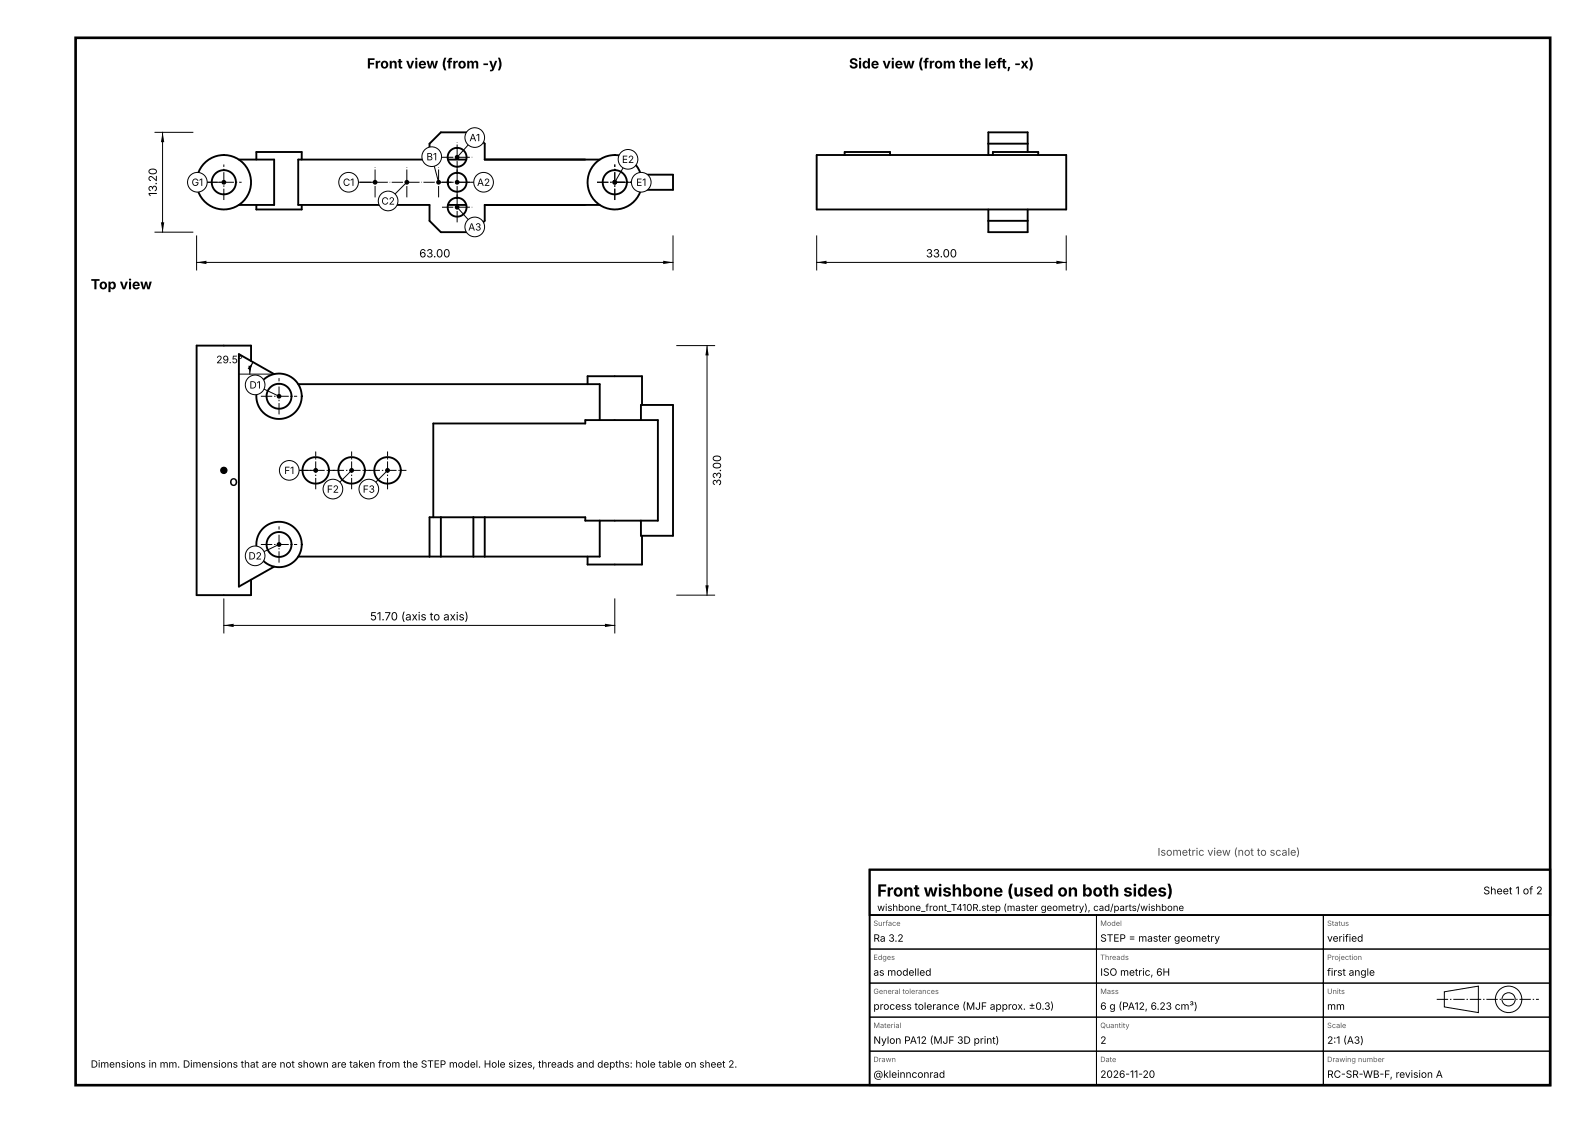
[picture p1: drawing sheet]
<svg xmlns="http://www.w3.org/2000/svg" width="420mm" height="297mm" viewBox="0 0 420 297" stroke-linecap="round" stroke-linejoin="round" font-family="sans-serif">
<g fill="none" stroke="#000" stroke-width=".5">
<path d="M261.4 38h10.4M63.2 42.2h9.3v12h-9.3M67.8 42.2v-2h12v2M67.8 54.2v1.2h12v-1.2M118.5 47.7v1M118.5 54.2h4.8M118.5 42.2h4.8M158.6 42.2h-30.4v-4.2l-3-3h-8.6l-3 3v4.2h-34.7v12h34.7v4.2l3 3h8.6l3-3v-4.2h30.4M169.5 46.2h8.5v4h-8.5M216 41h66v14.4h-66zM223.4 41v-.8h12v.8M261.4 55.4v6h10.4v-6"/>
<path d="M261.4 58.4h10.4M262.6 41v-.8h12v.8M271.8 40.2v-5.2h-10.4v6M66.4 95.5v-4.1h-14.4v66h14.4v-4.1M72.5 98.9l-9.3-5.2v61.4l9.3-5.2M78.9 101.6h79.7v9.5M155.4 101.6v-2.1h14.4v7.6M158.6 111.1h10.9M158.6 111.1h-3.8v.9h-40.2v24.8M169.5 111.1v-4h8.5v34.6h-8.5v-4M169.5 111.1h4.5v26.6h-4.5M116.6 136.8v10.4"/>
<path d="M125.2 136.8v10.4M128.2 136.8v10.4M158.6 137.7h10.9M158.6 137.7h-3.8v-.9h-41.2v10.4M158.6 137.7v9.5h-79.7M169.8 141.7v7.6h-14.4v-2.1"/>
<circle cx="59.2" cy="48.2" r="7.2"/>
<circle cx="59.2" cy="48.2" r="3.2"/>
<circle cx="120.9" cy="41.6" r="2.5"/>
<circle cx="120.9" cy="48.2" r="2.5"/>
<circle cx="120.9" cy="54.8" r="2.5"/>
<circle cx="162.6" cy="48.2" r="3.2"/>
<circle cx="162.6" cy="48.2" r="7.2"/>
<circle cx="73.8" cy="104.8" r="3.3"/>
<circle cx="73.8" cy="104.8" r="6"/>
<circle cx="83.5" cy="124.4" r="3.5"/>
<circle cx="93" cy="124.4" r="3.5"/>
<circle cx="102.5" cy="124.4" r="3.5"/>
<circle cx="73.8" cy="144" r="6"/>
<circle cx="73.8" cy="144" r="3.3"/>
</g>
<g fill="none" stroke="#000" stroke-width=".26" stroke-dasharray="3 .5 .4 .5" stroke-linecap="butt">
<path d="M54.5 48.2h9.4M59.2 52.9v-9.4M95.2 48.2h8M99.2 52.2v-8M103.6 48.2h8M107.6 52.2v-8M112 48.2h8M116 52.2v-8M116.9 41.6h8M116.9 48.2h8M116.9 54.8h8M120.9 45.6v-8"/>
<path d="M120.9 52.2v-8M120.9 58.8v-8M157.9 48.2h9.4M162.6 52.9v-9.4M69 104.8h9.6M73.8 109.6v-9.6M78.5 124.4h10M83.5 129.4v-10M88 124.4h10M93 129.4v-10M97.5 124.4h10M102.5 129.4v-10"/>
<path d="M69 144h9.6M73.8 148.8v-9.6M380 264.3h27"/>
</g>
<g fill="none" stroke="#000" stroke-width=".26">
<path d="M41 35h10M43 35v26.4M123.8 38.3l-2.9 3.3M54.8 48.2h4.4M94.8 48.2h4.4M107.6 48.2l-3.1 3.1M114.9 43.9l1.1 4.3M120.9 48.2h4.4M120.9 54.8l2.9 3.3M164.8 44.4l-2.2 3.8h4.4M41 61.4h10M52 62.4v9"/>
<path d="M52 69.4h126M178 62.4v9M216 69.4h66M216 62.4v9M282 62.4v9M63.1 98.9h9.4M66.9 95.8l-.6 1.5-.2 1.6M179 91.4h10M187 91.4v66M69.8 102.9l4 1.9M79.1 124.4h4.4M93 124.4l-3.1 3.1"/>
<path d="M102.5 124.4l-3.1 3.1M59.2 158.4v9M73.8 144l-4 1.9M162.6 158.4v9M179 157.4h10M59.2 165.4h103.4"/>
</g>
<path d="M43 35l.4 2.6h-.8zM42.6 58.8h.8l-.4 2.6zM52 69.4l2.6-.4v.8zM175.4 69l2.6 .4-2.6 .4zM216 69.4l2.6-.4v.8zM279.4 69l2.6 .4-2.6 .4zM187 91.4l.4 2.6h-.8zM186.6 154.8h.8l-.4 2.6z" fill="#000"/>
<circle cx="120.9" cy="41.6" r=".45" fill="#000" stroke="#000" stroke-width=".35"/>
<circle cx="125.6" cy="36.4" r="2.6" fill="#fff" stroke="#000" stroke-width=".26"/>
<circle cx="120.9" cy="48.2" r=".45" fill="#000" stroke="#000" stroke-width=".35"/>
<circle cx="127.9" cy="48.2" r="2.6" fill="#fff" stroke="#000" stroke-width=".26"/>
<circle cx="120.9" cy="54.8" r=".45" fill="#000" stroke="#000" stroke-width=".35"/>
<circle cx="125.6" cy="60" r="2.6" fill="#fff" stroke="#000" stroke-width=".26"/>
<circle cx="116" cy="48.2" r=".45" fill="#000" stroke="#000" stroke-width=".35"/>
<circle cx="114.2" cy="41.4" r="2.6" fill="#fff" stroke="#000" stroke-width=".26"/>
<circle cx="99.2" cy="48.2" r=".45" fill="#000" stroke="#000" stroke-width=".35"/>
<circle cx="92.2" cy="48.2" r="2.6" fill="#fff" stroke="#000" stroke-width=".26"/>
<circle cx="107.6" cy="48.2" r=".45" fill="#000" stroke="#000" stroke-width=".35"/>
<circle cx="102.7" cy="53.1" r="2.6" fill="#fff" stroke="#000" stroke-width=".26"/>
<circle cx="162.6" cy="48.2" r=".45" fill="#000" stroke="#000" stroke-width=".35"/>
<circle cx="169.6" cy="48.2" r="2.6" fill="#fff" stroke="#000" stroke-width=".26"/>
<circle cx="162.6" cy="48.2" r=".45" fill="#000" stroke="#000" stroke-width=".35"/>
<circle cx="166.1" cy="42.1" r="2.6" fill="#fff" stroke="#000" stroke-width=".26"/>
<circle cx="59.2" cy="48.2" r=".45" fill="#000" stroke="#000" stroke-width=".35"/>
<circle cx="52.2" cy="48.2" r="2.6" fill="#fff" stroke="#000" stroke-width=".26"/>
<circle cx="73.8" cy="104.8" r=".45" fill="#000" stroke="#000" stroke-width=".35"/>
<circle cx="67.5" cy="101.8" r="2.6" fill="#fff" stroke="#000" stroke-width=".26"/>
<circle cx="73.8" cy="144" r=".45" fill="#000" stroke="#000" stroke-width=".35"/>
<circle cx="67.5" cy="147" r="2.6" fill="#fff" stroke="#000" stroke-width=".26"/>
<circle cx="83.5" cy="124.4" r=".45" fill="#000" stroke="#000" stroke-width=".35"/>
<circle cx="76.5" cy="124.4" r="2.6" fill="#fff" stroke="#000" stroke-width=".26"/>
<circle cx="93" cy="124.4" r=".45" fill="#000" stroke="#000" stroke-width=".35"/>
<circle cx="88.1" cy="129.3" r="2.6" fill="#fff" stroke="#000" stroke-width=".26"/>
<circle cx="102.5" cy="124.4" r=".45" fill="#000" stroke="#000" stroke-width=".35"/>
<circle cx="97.6" cy="129.3" r="2.6" fill="#fff" stroke="#000" stroke-width=".26"/>
<path d="M65.7 96.7h.7l-.3 2.2zM66.9 95.8l-.7 2.1-.7-.4zM59.2 165.4l2.6-.4v.8zM160 165l2.6 .4-2.6 .4z" fill="#000"/>
<circle cx="59.2" cy="124.4" r=".8" fill="#000" stroke="#000" stroke-width=".35"/>
<path d="M20 10h390v277h-390z" fill="none" stroke="#000" stroke-width=".7" stroke-linecap="butt"/>
<g fill="none" stroke="#000" stroke-width=".26">
<path d="M230 251h60v9h-60zM230 242h60v9h-60zM290 251h60v9h-60zM290 242h60v9h-60zM350 251h60v9h-60zM350 242h60v9h-60zM230 278h60v9h-60zM230 269h60v9h-60zM230 260h60v9h-60zM290 278h60v9h-60zM290 269h60v9h-60zM290 260h60v9h-60z"/>
<path d="M350 278h60v9h-60zM350 269h60v9h-60zM350 260h60v9h-60zM382 262.3l9-1.5v7l-9-1.5z"/>
<circle cx="399" cy="264.3" r="1.75"/>
<circle cx="399" cy="264.3" r="3.5"/>
</g>
<path d="M230 230h180v12h-180zM230 230h180v57h-180z" fill="none" stroke="#000" stroke-width=".5"/>
<text font-size="4.4" x="232" y="237.1">Front wishbone (used on both sides)</text>
<g font-size="3.7">
<text x="97" y="18.1">Front view (from -y)</text>
<text x="224.6" y="18.1">Side view (from the left, -x)</text>
<text x="24" y="76.5">Top view</text>
</g>
<g font-size="3">
<text x="41.5" y="52" transform="rotate(-90 41.5 52)">13.20</text>
<text x="110.9" y="68.1">63.00</text>
<text x="244.9" y="68.1">33.00</text>
<text x="190.7" y="128.5" transform="rotate(-90 190.7 128.5)">33.00</text>
<text x="97.8" y="164.1">51.70 (axis to axis)</text>
</g>
<g font-size="2.8">
<text x="57.2" y="96.1">29.5°</text>
<text x="60.7" y="128.5">O</text>
<text x="392.3" y="236.5">Sheet 1 of 2</text>
</g>
<text font-size="2.8" fill="#4d4d4d" x="306.1" y="226.3">Isometric view (not to scale)</text>
<g font-size="2.7">
<text x="231" y="249.1">Ra 3.2</text>
<text x="291" y="249.1">STEP = master geometry</text>
<text x="351" y="249.1">verified</text>
<text x="231" y="258.1">as modelled</text>
<text x="291" y="258.1">ISO metric, 6H</text>
<text x="351" y="258.1">first angle</text>
<text x="231" y="267.1">process tolerance (MJF approx. ±0.3)</text>
<text x="291" y="267.1">6 g (PA12, 6.23 cm³)</text>
<text x="351" y="267.1">mm</text>
<text x="231" y="276.1">Nylon PA12 (MJF 3D print)</text>
<text x="291" y="276.1">2</text>
<text x="351" y="276.1">2:1 (A3)</text>
<text x="231" y="285.1">@kleinnconrad</text>
<text x="291" y="285.1">2026-11-20</text>
<text x="351" y="285.1">RC-SR-WB-F, revision A</text>
</g>
<g font-size="2.6">
<text x="124.2" y="37.3">A1</text>
<text x="112.8" y="42.4">B1</text>
<text x="164.5" y="43.1">E2</text>
<text x="50.7" y="49.2">G1</text>
<text x="90.7" y="49.2">C1</text>
<text x="126.2" y="49.2">A2</text>
<text x="168.3" y="49.2">E1</text>
<text x="100.9" y="54.1">C2</text>
<text x="123.8" y="61">A3</text>
<text x="66" y="102.8">D1</text>
<text x="75.2" y="125.4">F1</text>
<text x="86.5" y="130.3">F2</text>
<text x="96" y="130.3">F3</text>
<text x="65.7" y="148">D2</text>
<text x="24" y="282.4">Dimensions in mm. Dimensions that are not shown are taken from the STEP model. Hole sizes, threads and depths: hole table on sheet 2.</text>
</g>
<text font-size="2.5" x="232" y="240.9">wishbone_front_T410R.step (master geometry), cad/parts/wishbone</text>
<g font-size="1.9" fill="#595959">
<text x="231" y="244.9">Surface</text>
<text x="291" y="244.9">Model</text>
<text x="351" y="244.9">Status</text>
<text x="231" y="253.9">Edges</text>
<text x="291" y="253.9">Threads</text>
<text x="351" y="253.9">Projection</text>
<text x="231" y="262.9">General tolerances</text>
<text x="291" y="262.9">Mass</text>
<text x="351" y="262.9">Units</text>
<text x="231" y="271.9">Material</text>
<text x="291" y="271.9">Quantity</text>
<text x="351" y="271.9">Scale</text>
<text x="231" y="280.9">Drawn</text>
<text x="291" y="280.9">Date</text>
<text x="351" y="280.9">Drawing number</text>
</g>
</svg>
